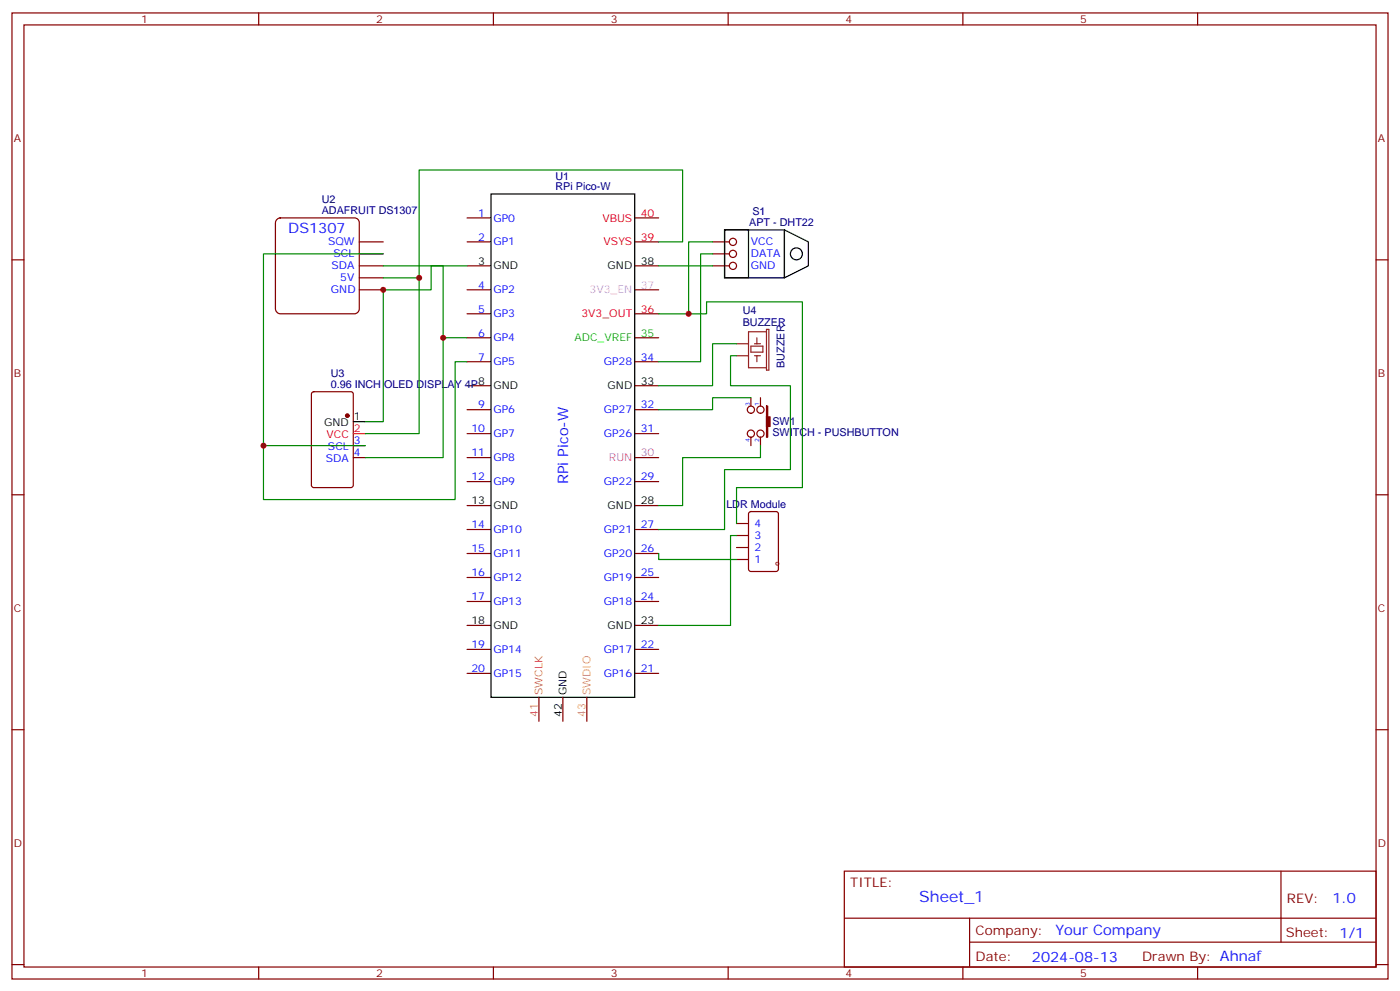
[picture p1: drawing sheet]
<svg xmlns="http://www.w3.org/2000/svg" width="412mm" height="292mm" viewBox="0 0 412 292" stroke-linecap="round" stroke-linejoin="round" font-family="sans-serif">
<g fill="none" stroke="#870000" stroke-width=".35">
<path d="M3.5 3.8h405.4v284.3h-405.4zM7.1 7.3h398.2v277.3h-398.2zM76.2 3.8v3.5M145.3 3.8v3.5M214.5 3.8v3.5M283.6 3.8v3.5M352.8 3.8v3.5M3.5 76.5h3.6M137.6 64.1h7M137.6 71.2h7M137.6 78.2h7M187 64.1h7"/>
<path d="M187 71.2h7M187 78.2h7M405.3 76.5h3.6M137.6 85.3h7M137.6 92.4h7M137.6 99.4h7M187 85.3h7M187 92.4h7M187 99.4h7M137.6 106.5h7M137.6 113.5h7M187 106.5h7"/>
<path d="M187 113.5h7M137.6 120.6h7M137.6 127.6h7M137.6 134.7h7M187 120.6h7M187 127.6h7M187 134.7h7M3.5 145.6h3.6M137.6 141.7h7M137.6 148.8h7M137.6 155.9h7M187 141.7h7"/>
<path d="M187 148.8h7M187 155.9h7M405.3 145.6h3.6M137.6 162.9h7M137.6 170h7M137.6 177h7M187 162.9h7M187 170h7M187 177h7M137.6 184.1h7M137.6 191.1h7M137.6 198.2h7"/>
<path d="M187 184.1h7M187 191.1h7M187 198.2h7M3.5 214.8h3.6M158.7 205.2v7.1M165.8 205.2v7.1M172.9 205.2v7.1M405.3 214.8h3.6M248.7 256.4h156.6v28.2h-156.6zM377.3 256.4v20.9M248.7 270.2h156.5M285.6 277.3h119.6"/>
<path d="M285.6 270.2v14.2M3.5 283.9h3.6M76.2 284.6v3.5M145.3 284.6v3.5M214.5 284.6v3.5M283.6 284.6v3.5M352.8 284.6v3.5M405.3 283.9h3.6"/>
</g>
<path d="M144.6 57.1h42.4v148.1h-42.4z" fill="none" stroke="#000" stroke-width=".35"/>
<path d="M81.5 64.7l1-.6h21.9a1.41 1.41 0 0 1 1.4 1.4v25.4a1.51 1.51 0 0 1-1.4 1.5h-21.9a1.51 1.51 0 0 1-1.4-1.5v-25.4z" fill="#fff" stroke="#800000" stroke-width=".35"/>
<g fill="none" stroke="#870000" stroke-width=".35">
<path d="M105.8 78.2h7.1M105.8 74.7h7.1M105.8 71.2h7.1M209.9 78.2h4.9M209.9 74.7h4.9M209.9 71.2h4.9M105.8 85.3h7.1M105.8 81.8h7.1M92 115.5l.4-.2h11l.6 .4 .1 27.1-.5 .7h-11.2l-.6-.5-.1-27zM221.2 117.1v2.4M224 117.1v2.4M104.1 131.2h3.5"/>
<path d="M104.1 134.7h3.5M221.2 121.6a1.06 1.06 0 0 1-1-1.5 1.06 1.06 0 0 1 1.8-.2 1.06 1.06 0 0 1-.5 1.7h-.3M221.2 128.7a1.06 1.06 0 0 1-1-1.5 1.06 1.06 0 0 1 1.8-.3 1.06 1.06 0 0 1-.5 1.7l-.3 .1v2.5M224 128.7v2.5M217 157.6h3.5M217 154.1h3.5M220.7 150.8l.5-.2h7.4l.7 .4v16.5l-.5 .6-7.6 .1-.7-.5v-16.4zM217 164.7h3.5M217 161.1h3.5"/>
<circle cx="215.9" cy="71.2" r="1.06"/>
<circle cx="215.9" cy="78.2" r="1.06"/>
<circle cx="215.9" cy="74.7" r="1.06"/>
<circle cx="224" cy="120.6" r="1.06"/>
<circle cx="224" cy="127.6" r="1.06"/>
</g>
<g fill="#870000" stroke="#870000" stroke-width=".35">
<path d="M225.8 122.7h1v2.8h-1z"/>
<path d="M225.8 119.5l.3 .1v9.1h-.3z"/>
<circle cx="102.3" cy="122.3" r=".53"/>
</g>
<g fill="none" stroke="#000" stroke-width=".35">
<path d="M213.4 67.7h7.1v14.1h-7.1zM213.4 67.7h17.7v14.1h-17.7zM231.1 67.7l7 3.5v7l-7 3.6zM104.1 124.1h3.5"/>
<circle cx="234.6" cy="74.7" r="1.76"/>
</g>
<path d="M104.1 127.6h3.5" fill="none" stroke="#f00" stroke-width=".35"/>
<path d="M223 99.4v1.8M225.8 97.6h-5.3v10.6h5.3M225.8 96.9h.7v12h-.7zM217 101.2h3.5M217 104.7h3.5M221.2 101.9h3.5v1.7h-3.5zM222.2 101.2h1.8M222.2 104.7h1.8M223 104.7v1.8" fill="none" stroke="#8c2424" stroke-width=".35"/>
<g fill="none" stroke="#008700" stroke-width=".35">
<path d="M112.9 78.2h17.6v21.2h7.1M112.9 74.7h-35.3v56.5M137.6 78.2h-10.6v7.1h-14.1v38.8h-5.3M194 71.2h7.1v-21.2h-77.6v31.8h-10.6M194 78.2h15.9M209.9 74.7h-3.5v31.8h-12.4M209.9 71.2h-7.1v21.2h-8.8M123.5 81.8v45.8h-15.9M130.5 99.4v35.3h-22.9M202.8 92.4h5.3v-3.6h28.3v54.7h-19.4v10.6M137.6 106.5h-3.5v40.5h-56.5v-15.8h30M217 101.2h-7.1v12.3h-15.9"/>
<path d="M217 104.7h-1.8v8.8h17.6v24.7h-19.4v17.7h-19.4M221.2 117.1h-11.3v3.5h-15.9M224 131.2v3.5h-22.9v14.1h-7.1M217 157.6h-1.8v26.5h-21.2M194 162.9v1.8h23"/>
</g>
<g fill="#c00">
<circle cx="130.5" cy="99.4" r=".88"/>
<circle cx="77.6" cy="131.2" r=".88"/>
<circle cx="112.9" cy="85.3" r=".88"/>
<circle cx="123.5" cy="81.8" r=".88"/>
<circle cx="202.8" cy="92.4" r=".88"/>
</g>
<text font-size="4.6" fill="#00f" x="270.8" y="265.4">Sheet_1</text>
<g font-size="4.2" fill="#00f">
<text x="84.9" y="68.4">DS1307</text>
<text x="167.4" y="142.5" transform="rotate(-90 167.4 142.5)">RPi Pico-W</text>
<text x="392.5" y="265.7">1.0</text>
<text x="310.9" y="275.2">Your Company</text>
<text x="304" y="283">2024-08-13</text>
</g>
<g font-size="3.9" fill="#800">
<text x="250.5" y="261">TITLE:</text>
<text x="379.1" y="265.7">REV:</text>
<text x="287.4" y="275.2">Company:</text>
<text x="378.7" y="275.8">Sheet: 1/1</text>
<text x="287.4" y="282.9">Date:</text>
<text x="336.4" y="282.9">Drawn By: Ahnaf</text>
</g>
<g font-size="3.2" fill="#800">
<text x="41.6" y="6.8">1</text>
<text x="110.8" y="6.8">2</text>
<text x="179.9" y="6.8">3</text>
<text x="249.1" y="6.8">4</text>
<text x="318.2" y="6.8">5</text>
<text x="4.1" y="41.9">A</text>
<text x="405.9" y="41.9">A</text>
<text x="4.1" y="111.1">B</text>
<text x="405.9" y="111.1">B</text>
<text x="4.1" y="180.2">C</text>
<text x="405.9" y="180.2">C</text>
<text x="4.1" y="249.3">D</text>
<text x="405.9" y="249.3">D</text>
<text x="41.6" y="287.6">1</text>
<text x="110.8" y="287.6">2</text>
<text x="179.9" y="287.6">3</text>
<text x="249.1" y="287.6">4</text>
<text x="318.2" y="287.6">5</text>
</g>
<g font-size="3.2" fill="#000080">
<text x="163.6" y="52.9">U1</text>
<text x="94.8" y="59.7">U2</text>
<text x="163.6" y="56">RPi Pico-W</text>
<text x="94.8" y="63.1">ADAFRUIT DS1307</text>
<text x="221.6" y="63.2">S1</text>
<text x="220.7" y="66.6">APT - DHT22</text>
<text x="218.8" y="95.9">BUZZER</text>
<text x="218.8" y="92.5">U4</text>
<text x="97.4" y="110.8">U3</text>
<text x="231.1" y="108.2" transform="rotate(-90 231.1 108.2)">BUZZER</text>
<text x="97.4" y="114.2">0.96 INCH OLED DISPLAY 4P</text>
<text x="227.5" y="125.2">SW1</text>
<text x="227.5" y="128.3">SWITCH - PUSHBUTTON</text>
<text x="214" y="149.5">LDR Module</text>
</g>
<g font-size="3.2" fill="#00f">
<text x="140.9" y="63.8">1</text>
<text x="145.3" y="65.2">GP0</text>
<text x="140.9" y="70.8">2</text>
<text x="96.6" y="72.2">SQW</text>
<text x="98.3" y="75.8">SCL</text>
<text x="145.3" y="72.2">GP1</text>
<text x="221.2" y="72.2">VCC</text>
<text x="221.2" y="75.8">DATA</text>
<text x="97.6" y="79.3">SDA</text>
<text x="100.2" y="82.8">5V</text>
<text x="221.2" y="79.3">GND</text>
<text x="97.5" y="86.4">GND</text>
<text x="140.9" y="84.9">4</text>
<text x="145.3" y="86.4">GP2</text>
<text x="140.9" y="92">5</text>
<text x="145.3" y="93.4">GP3</text>
<text x="140.9" y="99.1">6</text>
<text x="145.3" y="100.5">GP4</text>
<text x="140.9" y="106.1">7</text>
<text x="145.3" y="107.5">GP5</text>
<text x="177.9" y="107.5">GP28</text>
<text x="188.7" y="106.1">34</text>
<text x="140.9" y="120.2">9</text>
<text x="145.3" y="121.6">GP6</text>
<text x="177.9" y="121.6">GP27</text>
<text x="188.7" y="120.2">32</text>
<text x="104.2" y="130.8">3</text>
<text x="138.8" y="127.3">10</text>
<text x="145.3" y="128.7">GP7</text>
<text x="177.9" y="128.7">GP26</text>
<text x="188.7" y="127.3">31</text>
<text x="96" y="136.1">SDA</text>
<text x="96.6" y="132.6">SCL</text>
<text x="104.2" y="134.3">4</text>
<text x="138.8" y="134.3">11</text>
<text x="145.3" y="135.7">GP8</text>
<text x="138.8" y="141.4">12</text>
<text x="145.3" y="142.8">GP9</text>
<text x="177.9" y="142.8">GP22</text>
<text x="188.7" y="141.4">29</text>
<text x="138.8" y="155.5">14</text>
<text x="188.7" y="155.5">27</text>
<text x="222.2" y="155.2">4</text>
<text x="145.3" y="156.9">GP10</text>
<text x="177.9" y="156.9">GP21</text>
<text x="222.2" y="158.7">3</text>
<text x="138.8" y="162.6">15</text>
<text x="145.3" y="164">GP11</text>
<text x="177.9" y="164">GP20</text>
<text x="188.7" y="162.6">26</text>
<text x="222.2" y="165.7">1</text>
<text x="222.2" y="162.2">2</text>
<text x="138.8" y="169.6">16</text>
<text x="145.3" y="171">GP12</text>
<text x="177.9" y="171">GP19</text>
<text x="188.7" y="169.6">25</text>
<text x="138.8" y="176.7">17</text>
<text x="145.3" y="178.1">GP13</text>
<text x="177.9" y="178.1">GP18</text>
<text x="188.7" y="176.7">24</text>
<text x="138.8" y="190.8">19</text>
<text x="188.7" y="190.8">22</text>
<text x="138.8" y="197.8">20</text>
<text x="145.3" y="192.2">GP14</text>
<text x="177.9" y="192.2">GP17</text>
<text x="188.7" y="197.8">21</text>
<text x="145.3" y="199.2">GP15</text>
<text x="177.9" y="199.2">GP16</text>
</g>
<g font-size="3.2" fill="#f00">
<text x="177.4" y="65.2">VBUS</text>
<text x="188.7" y="63.8">40</text>
<text x="188.7" y="70.8">39</text>
<text x="177.8" y="72.2">VSYS</text>
<text x="171.3" y="93.4">3V3_OUT</text>
<text x="188.7" y="92">36</text>
<text x="96.2" y="129">VCC</text>
<text x="104.2" y="127.3">2</text>
</g>
<g font-size="3.2">
<text x="140.9" y="77.9">3</text>
<text x="188.7" y="77.9">38</text>
<text x="145.3" y="79.3">GND</text>
<text x="179" y="79.3">GND</text>
<text x="140.9" y="113.2">8</text>
<text x="188.7" y="113.2">33</text>
<text x="145.3" y="114.6">GND</text>
<text x="179" y="114.6">GND</text>
<text x="95.5" y="125.5">GND</text>
<text x="104.2" y="123.8">1</text>
<text x="138.8" y="148.4">13</text>
<text x="145.3" y="149.9">GND</text>
<text x="179" y="149.9">GND</text>
<text x="188.7" y="148.4">28</text>
<text x="138.8" y="183.7">18</text>
<text x="145.3" y="185.1">GND</text>
<text x="179" y="185.1">GND</text>
<text x="188.7" y="183.7">23</text>
<text x="166.9" y="204.5" transform="rotate(-90 166.9 204.5)">GND</text>
<text x="165.5" y="211" transform="rotate(-90 165.5 211)">42</text>
</g>
<g font-size="3.2" fill="#f6f">
<text x="173.7" y="86.4">3V3_EN</text>
<text x="188.7" y="84.9">37</text>
</g>
<g font-size="3.2" fill="#0f0">
<text x="169.2" y="100.5">ADC_VREF</text>
<text x="188.7" y="99.1">35</text>
</g>
<g font-size="3.2" fill="#f0f">
<text x="179.4" y="135.7">RUN</text>
<text x="188.7" y="134.3">30</text>
</g>
<g font-size="3.2" fill="#f90">
<text x="159.8" y="204.5" transform="rotate(-90 159.8 204.5)">SWCLK</text>
<text x="158.4" y="211" transform="rotate(-90 158.4 211)">41</text>
</g>
<g font-size="3.2" fill="#fc0">
<text x="173.9" y="204.5" transform="rotate(-90 173.9 204.5)">SWDIO</text>
<text x="172.5" y="211" transform="rotate(-90 172.5 211)">43</text>
</g>
<g font-size="1.8" fill="#00f">
<text x="220.8" y="119.5" transform="rotate(-90 220.8 119.5)">3</text>
<text x="223.7" y="119.5" transform="rotate(-90 223.7 119.5)">1</text>
<text x="220.8" y="130.2" transform="rotate(-90 220.8 130.2)">4</text>
<text x="223.7" y="130.2" transform="rotate(-90 223.7 130.2)">2</text>
</g>
</svg>
